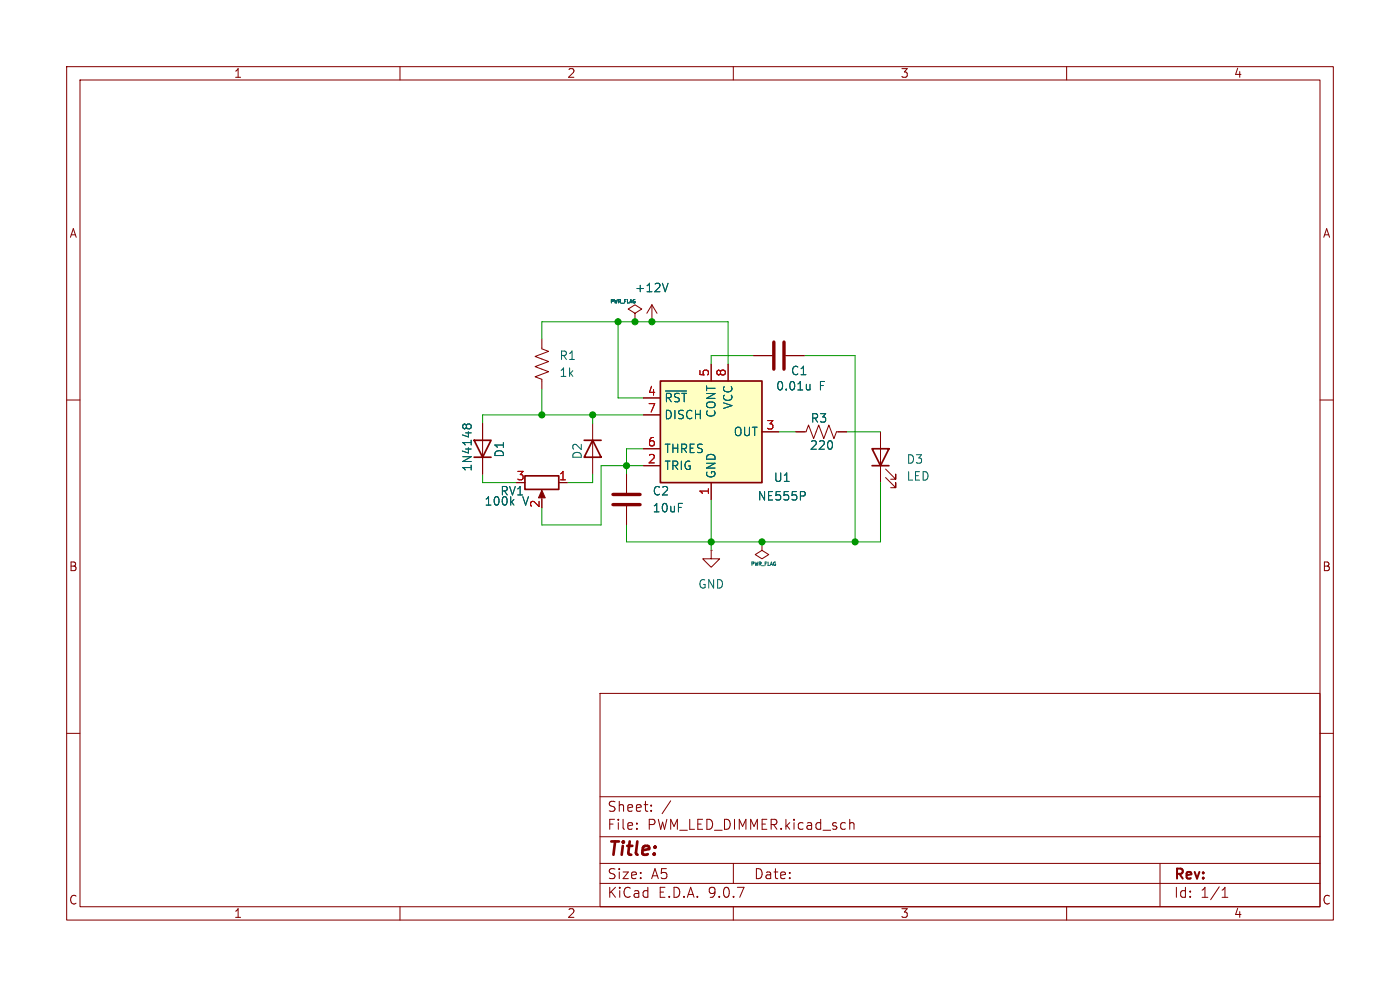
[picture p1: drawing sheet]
<svg xmlns="http://www.w3.org/2000/svg" width="297mm" height="210mm" viewBox="0 0 297 210" stroke-linecap="round" stroke-linejoin="round" font-family="sans-serif">
<g fill="none" stroke="#840000" stroke-width=".22">
<path d="M14.1 14.1h268.8v181.1h-268.8zM17 17h263v175.3h-263zM84.9 14.1v2.9M155.6 14.1v2.9M226.3 14.1v2.9M115 71.8v2.2l1.4 .5-2.9 1.1 2.9 1.1-2.9 1.1 2.9 1-2.9 1.1 1.5 .6v2.1M134.7 66.5l1.4-.9-1.4-.9-1.4 .9 1.4 .9v1.8M134.7 68.3h.1M138.3 68.3h.1M138.3 64.7l-1.1 1.8M138.3 64.7l1.1 1.8M138.3 64.7v3.6"/>
<path d="M159.9 75.4h3.9M166.7 75.4h3.9M14.1 84.9h2.9M102.4 89.8v10.8M125.7 89.8v10.8M280 84.9h2.9M115 104.5v1.5M118.5 102.4h1.8M132.9 100.6v3.9M132.9 107.4v4M14.1 155.6h2.9M127.3 147.1h152.7v45.2h-152.7z"/>
<path d="M280 155.6h2.9M127.3 177.5h152.7M127.3 169h152.7M135.1 175.7v.2M135.1 174.6v.2M138.1 171.9v.2M138.1 170.8v.2M142.3 169.9l-1.8 2.7M180.3 174.7a.53 .53 0 0 1 .9 .1v1.1M84.9 192.3v2.9M127.3 187.4h152.7M127.3 183.2h152.7"/>
<path d="M155.6 192.3v2.9M155.6 183.2v4.2M226.3 192.3v2.9M246.1 183.2v9.1M259.3 190.3h1.2M259.3 188.8l.6-.6v2.1"/>
</g>
<path d="M100.6 93.4h3.6l-1.8 3.6zM100.6 97h3.6M123.9 93.4h3.6M125.7 93.4l1.8 3.6h-3.6zM111.4 100.9h7.1v2.9h-7.1z" fill="none" stroke="#840000" stroke-width=".36"/>
<path d="M141.7 60.1l-.6 1.8M98.9 90.6v.2M98.9 90.3l-.3-.4-.3 .1-.1 .3 .1 .5M98.9 90.3l.4-.4 .5 .1 .2 .3-.1 .5M98.9 90.3v.3M98.9 90.6l.1 .2M171.8 81.5v1.2M171.8 82.6l-.5 .1M108.5 106.5l.5 .6M109 106l-.7 .6" fill="none" stroke="#006464" stroke-width=".22"/>
<path d="M164.2 72.6v5.7M166.3 72.6v5.7M130 104.9h5.8M130 107h5.8" fill="none" stroke="#840000" stroke-width=".72"/>
<path d="M115 104l.7 1.6h-1.5z" fill="#840000" stroke="#840000" stroke-width=".22"/>
<path d="M140.1 80.8h21.5v21.6h-21.5z" fill="#ffffc2"/>
<path d="M140.1 80.8h21.5v21.6h-21.5zM185 95.2h3.6l-1.8 3.6zM185 98.8h3.6" fill="none" stroke="#840000" stroke-width=".36"/>
<g fill="none" stroke="#840000" stroke-width=".22">
<path d="M134.7 68.3h.1M138.3 68.3h.1M150.9 77.2v3.6M154.5 77.2v3.6M159.9 75.4h3.9M166.7 75.4h3.9M102.4 89.8v3.6M102.4 97v3.6M136.5 84.4h3.6M136.5 88h3.6M136.5 95.2h3.6M136.5 98.8h3.6"/>
<path d="M161.6 91.6h3.6M168.8 91.6h2.2l.5-1.4 1.1 2.8 1.1-2.8 1.1 2.8 1-2.8 1.1 2.8 .6-1.4h2.1M186.8 91.6v10.8M187.9 99.5l2.1 2.2v-1.1v1.1h-1.1M118.5 102.4h1.8M132.9 100.6v3.9M132.9 107.4v4M150.9 116.7v1.8h1.8l-1.8 1.8-1.8-1.8h1.8M150.9 116.7h.1M150.9 102.4v3.6M161.6 115v1.7l1.5 .9-1.5 .9-1.4-.9 1.4-.9M161.6 115h.1"/>
<path d="M187.9 101.3l2.1 2.2v-1.1v1.1h-1.1"/>
</g>
<path d="M141.7 60.1l-.6 1.8M98.9 90.6v.2M98.9 90.3l-.3-.4-.3 .1-.1 .3 .1 .5M98.9 90.3l.4-.4 .5 .1 .2 .3-.1 .5M98.9 90.3v.3M98.9 90.6l.1 .2M141.1 82.9h4.6M171.8 81.5v1.2M171.8 82.6l-.5 .1M108.5 106.5l.5 .6M109 106l-.7 .6M170.7 104.4l.1 .2-.1 .5" fill="none" stroke="#006464" stroke-width=".22"/>
<g fill="none" stroke="#009600" stroke-width=".22">
<path d="M115 71.8v-3.5h39.5v8.9M131.1 68.3v16.1h5.4M159.9 75.4h-9v1.8M170.6 75.4h10.8v39.6M115 82.6v5.4M125.7 88v1.8M136.5 88h-34.1v1.8M136.5 95.2h-3.6v5.4M136.5 98.8h-9v12.6h-12.5v-3.6M165.2 91.6h3.6M179.6 91.6h7.2M102.4 100.6v1.8h7.2"/>
<path d="M125.7 100.6v1.8h-5.4M150.9 106v10.7M186.8 102.4v12.6h-53.9v-3.6"/>
</g>
<g fill="#009600" stroke="#009600" stroke-width=".22">
<circle cx="131.1" cy="68.3" r=".65"/>
<circle cx="134.7" cy="68.3" r=".65"/>
<circle cx="138.3" cy="68.3" r=".65"/>
<circle cx="125.7" cy="88" r=".65"/>
<circle cx="115" cy="88" r=".65"/>
<circle cx="181.4" cy="115" r=".65"/>
<circle cx="161.6" cy="114.9" r=".65"/>
<circle cx="150.9" cy="115" r=".65"/>
<circle cx="132.9" cy="98.8" r=".65"/>
</g>
<text font-size="3.9" fill="#840000" x="128.7" y="182.3">Title:</text>
<g font-size="3" fill="#840000">
<text x="128.7" y="172.5">Sheet:</text>
<text x="128.7" y="176.3">File:</text>
<text x="137.3" y="176.3">PWM_LED_DIMMER.kicad_sch</text>
<text x="128.7" y="190.8">KiCad</text>
<text x="128.7" y="186.8">Size:</text>
<text x="138.1" y="186.8">A5</text>
<text x="139.6" y="190.8">E.D.A.</text>
<text x="150.4" y="190.8">9.0.7</text>
<text x="159.8" y="186.8">Date:</text>
<text x="248.9" y="187.1">Rev:</text>
<text x="248.9" y="190.8">Id:</text>
<text x="254.7" y="190.8">1/1</text>
</g>
<g font-size="2.6" fill="#840000">
<text x="49.5" y="16.8">1</text>
<text x="120.2" y="16.8">2</text>
<text x="190.9" y="16.8">3</text>
<text x="261.6" y="16.8">4</text>
<text x="14.6" y="50.7">A</text>
<text x="280.5" y="50.7">A</text>
<text x="14.5" y="121.5">B</text>
<text x="280.4" y="121.5">B</text>
<text x="14.5" y="192.2">C</text>
<text x="49.5" y="195">1</text>
<text x="120.2" y="195">2</text>
<text x="190.9" y="195">3</text>
<text x="261.6" y="195">4</text>
<text x="280.4" y="192.2">C</text>
</g>
<g font-size="2.5" fill="#006464">
<text x="134.6" y="62.3">+12V</text>
<text x="118.6" y="76.7">R1</text>
<text x="118.6" y="80.2">1k</text>
<text x="164.5" y="83.1">0.01u</text>
<text x="167.7" y="79.9">C1</text>
<text x="173.8" y="83.1">F</text>
<text x="140.8" y="85.6">~{RST}</text>
<text x="140.8" y="89.2">DISCH</text>
<text x="152.1" y="88.8" transform="rotate(-90 152.1 88.8)">CONT</text>
<text x="155.7" y="87" transform="rotate(-90 155.7 87)">VCC</text>
<text x="171.9" y="89.9">R3</text>
<text x="155.5" y="92.8">OUT</text>
<text x="171.7" y="95.7">220</text>
<text x="100.4" y="100.2" transform="rotate(-90 100.4 100.2)">1N4148</text>
<text x="107.2" y="97.2" transform="rotate(-90 107.2 97.2)">D1</text>
<text x="123.7" y="97.6" transform="rotate(-90 123.7 97.6)">D2</text>
<text x="140.8" y="96.4">THRES</text>
<text x="140.8" y="100">TRIG</text>
<text x="152.1" y="101.7" transform="rotate(-90 152.1 101.7)">GND</text>
<text x="192.2" y="98.7">D3</text>
<text x="102.6" y="107.6">100k</text>
<text x="106" y="105.4">RV1</text>
<text x="110.9" y="107.6">V</text>
<text x="138.3" y="105.4">C2</text>
<text x="160.6" y="106.5">NE555P</text>
<text x="164" y="102.5">U1</text>
<text x="192.2" y="102.3">LED</text>
<text x="138.3" y="109">10uF</text>
<text x="148" y="125.2">GND</text>
</g>
<g font-size="2.5" fill="#a90000">
<text x="150.5" y="80" transform="rotate(-90 150.5 80)">5</text>
<text x="154.1" y="80" transform="rotate(-90 154.1 80)">8</text>
<text x="137.3" y="84.1">4</text>
<text x="137.3" y="87.6">7</text>
<text x="137.3" y="94.8">6</text>
<text x="162.4" y="91.2">3</text>
<text x="137.3" y="98.4">2</text>
<text x="109.5" y="102">3</text>
<text x="114.6" y="107.9" transform="rotate(-90 114.6 107.9)">2</text>
<text x="118.4" y="102">1</text>
<text x="150.5" y="105.2" transform="rotate(-90 150.5 105.2)">1</text>
</g>
<g font-size="1" fill="#006464">
<text x="129.3" y="64.6">PWR_FLAG</text>
<text x="159.1" y="120.2">PWR_FLAG</text>
</g>
</svg>
